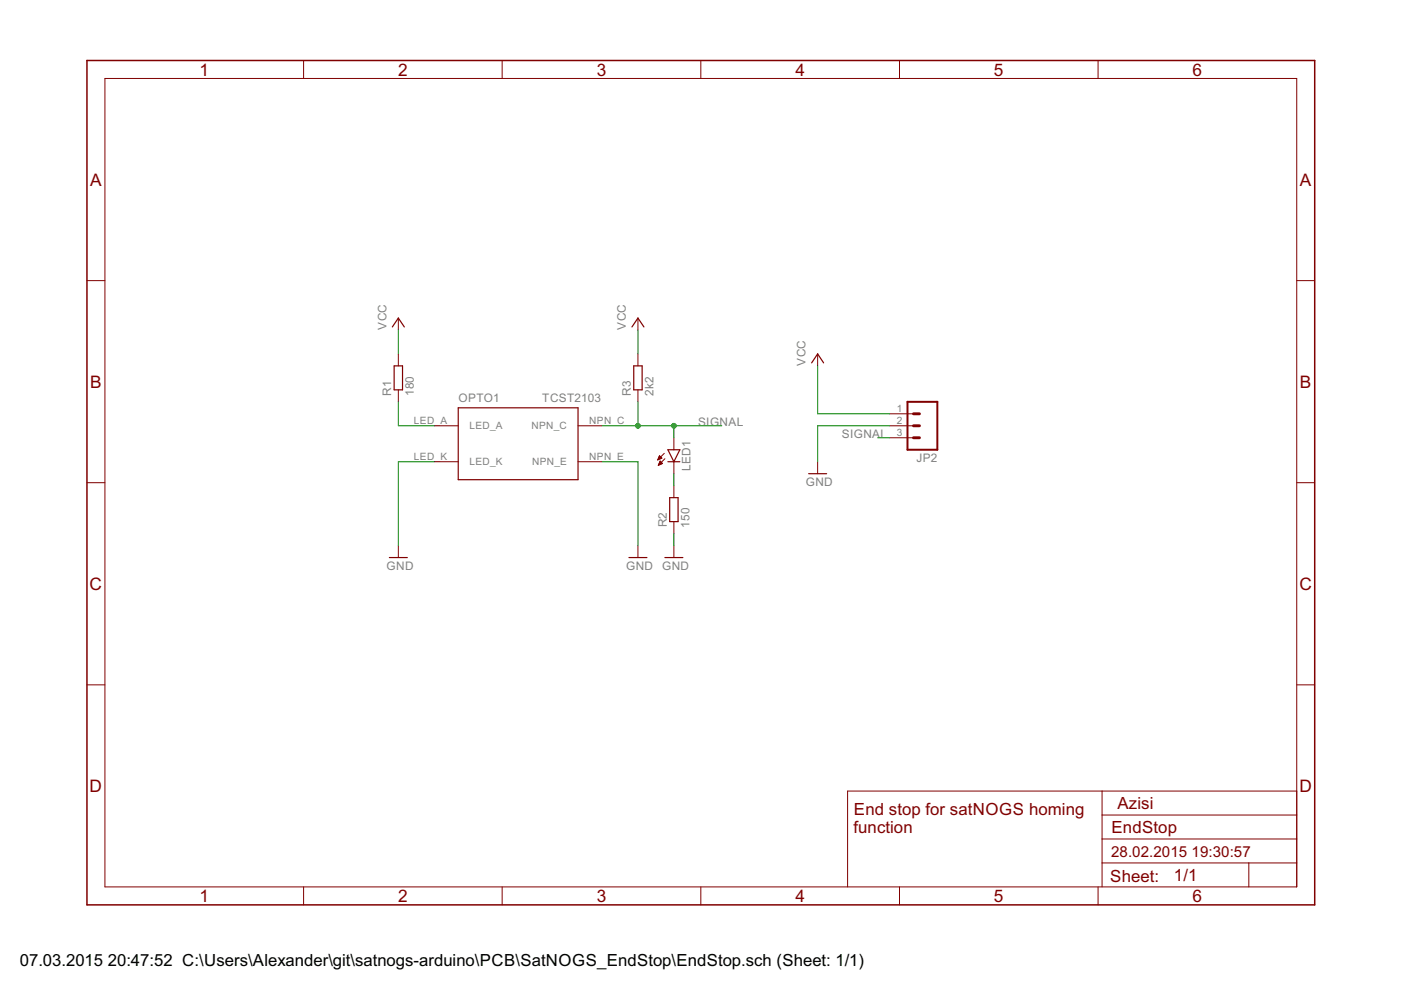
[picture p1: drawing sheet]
<?xml version="1.0" encoding="utf-8"?>
<!DOCTYPE eagle SYSTEM "eagle.dtd">
<!--
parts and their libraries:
SparkFun-LED: Licensing: Creative Commons ShareAlike 4.0 International - https://creativecommons.org/licenses/by-sa/4.0
-->
<eagle version="7.2.0">
<drawing>
<settings>
<setting alwaysvectorfont="no"/>
<setting verticaltext="up"/>
</settings>
<grid distance="0.1" unitdist="inch" unit="inch" style="lines" multiple="1" display="yes" altdistance="0.01" altunitdist="inch" altunit="inch"/>
<schematic xreflabel="%F%N/%S.%C%R" xrefpart="/%S.%C%R">
<libraries>
<library name="satnogs">
<symbols>
<symbol name="OPTO-INTERRUPTOR">
<wire x1="-12.7" y1="6.35" x2="-12.7" y2="-8.89" width="0.254" layer="94"/>
<wire x1="-12.7" y1="-8.89" x2="12.7" y2="-8.89" width="0.254" layer="94"/>
<wire x1="12.7" y1="-8.89" x2="12.7" y2="6.35" width="0.254" layer="94"/>
<wire x1="12.7" y1="6.35" x2="-12.7" y2="6.35" width="0.254" layer="94"/>
<text x="-12.7" y="7.62" size="1.778" layer="95">&gt;NAME</text>
<pin name="LED_A" x="-17.78" y="2.54" length="middle"/>
<pin name="LED_K" x="-17.78" y="-5.08" length="middle"/>
<pin name="NPN_C" x="17.78" y="2.54" length="middle" rot="R180"/>
<pin name="NPN_E" x="17.78" y="-5.08" length="middle" rot="R180"/>
<text x="5.08" y="7.62" size="1.778" layer="96">&gt;VALUE</text>
</symbol>
</symbols>
<devicesets>
<deviceset name="TCST2103" prefix="OPTO">
<gates>
<gate name="G$1" symbol="OPTO-INTERRUPTOR" x="0" y="0"/>
</gates>
<devices>
<device name="" package="TCST2013">
<connects>
<connect gate="G$1" pin="LED_A" pad="LED_A"/>
<connect gate="G$1" pin="LED_K" pad="LED_K"/>
<connect gate="G$1" pin="NPN_C" pad="NPN_C"/>
<connect gate="G$1" pin="NPN_E" pad="NPN_E"/>
</connects>
<technologies>
<technology name=""/>
</technologies>
</device>
</devices>
</deviceset>
</devicesets>
</library>
<library name="rcl">
<symbols>
<symbol name="R-EU">
<wire x1="-2.54" y1="-0.889" x2="2.54" y2="-0.889" width="0.254" layer="94"/>
<wire x1="2.54" y1="0.889" x2="-2.54" y2="0.889" width="0.254" layer="94"/>
<wire x1="2.54" y1="-0.889" x2="2.54" y2="0.889" width="0.254" layer="94"/>
<wire x1="-2.54" y1="-0.889" x2="-2.54" y2="0.889" width="0.254" layer="94"/>
<text x="-3.81" y="1.4986" size="1.778" layer="95">&gt;NAME</text>
<text x="-3.81" y="-3.302" size="1.778" layer="96">&gt;VALUE</text>
<pin name="2" x="5.08" y="0" visible="off" length="short" direction="pas" swaplevel="1" rot="R180"/>
<pin name="1" x="-5.08" y="0" visible="off" length="short" direction="pas" swaplevel="1"/>
</symbol>
</symbols>
<devicesets>
<deviceset name="R-EU_" prefix="R" uservalue="yes">
<gates>
<gate name="G$1" symbol="R-EU" x="0" y="0"/>
</gates>
<devices>
<device name="R0402" package="R0402">
<connects>
<connect gate="G$1" pin="1" pad="1"/>
<connect gate="G$1" pin="2" pad="2"/>
</connects>
<technologies>
<technology name=""/>
</technologies>
</device>
<device name="R0603" package="R0603">
<connects>
<connect gate="G$1" pin="1" pad="1"/>
<connect gate="G$1" pin="2" pad="2"/>
</connects>
<technologies>
<technology name=""/>
</technologies>
</device>
<device name="R0805" package="R0805">
<connects>
<connect gate="G$1" pin="1" pad="1"/>
<connect gate="G$1" pin="2" pad="2"/>
</connects>
<technologies>
<technology name=""/>
</technologies>
</device>
<device name="R0805W" package="R0805W">
<connects>
<connect gate="G$1" pin="1" pad="1"/>
<connect gate="G$1" pin="2" pad="2"/>
</connects>
<technologies>
<technology name=""/>
</technologies>
</device>
<device name="R1206" package="R1206">
<connects>
<connect gate="G$1" pin="1" pad="1"/>
<connect gate="G$1" pin="2" pad="2"/>
</connects>
<technologies>
<technology name=""/>
</technologies>
</device>
<device name="R1206W" package="R1206W">
<connects>
<connect gate="G$1" pin="1" pad="1"/>
<connect gate="G$1" pin="2" pad="2"/>
</connects>
<technologies>
<technology name=""/>
</technologies>
</device>
<device name="R1210" package="R1210">
<connects>
<connect gate="G$1" pin="1" pad="1"/>
<connect gate="G$1" pin="2" pad="2"/>
</connects>
<technologies>
<technology name=""/>
</technologies>
</device>
<device name="R1210W" package="R1210W">
<connects>
<connect gate="G$1" pin="1" pad="1"/>
<connect gate="G$1" pin="2" pad="2"/>
</connects>
<technologies>
<technology name=""/>
</technologies>
</device>
<device name="R2010" package="R2010">
<connects>
<connect gate="G$1" pin="1" pad="1"/>
<connect gate="G$1" pin="2" pad="2"/>
</connects>
<technologies>
<technology name=""/>
</technologies>
</device>
<device name="R2010W" package="R2010W">
<connects>
<connect gate="G$1" pin="1" pad="1"/>
<connect gate="G$1" pin="2" pad="2"/>
</connects>
<technologies>
<technology name=""/>
</technologies>
</device>
<device name="R2012" package="R2012">
<connects>
<connect gate="G$1" pin="1" pad="1"/>
<connect gate="G$1" pin="2" pad="2"/>
</connects>
<technologies>
<technology name=""/>
</technologies>
</device>
<device name="R2012W" package="R2012W">
<connects>
<connect gate="G$1" pin="1" pad="1"/>
<connect gate="G$1" pin="2" pad="2"/>
</connects>
<technologies>
<technology name=""/>
</technologies>
</device>
<device name="R2512" package="R2512">
<connects>
<connect gate="G$1" pin="1" pad="1"/>
<connect gate="G$1" pin="2" pad="2"/>
</connects>
<technologies>
<technology name=""/>
</technologies>
</device>
<device name="R2512W" package="R2512W">
<connects>
<connect gate="G$1" pin="1" pad="1"/>
<connect gate="G$1" pin="2" pad="2"/>
</connects>
<technologies>
<technology name=""/>
</technologies>
</device>
<device name="R3216" package="R3216">
<connects>
<connect gate="G$1" pin="1" pad="1"/>
<connect gate="G$1" pin="2" pad="2"/>
</connects>
<technologies>
<technology name=""/>
</technologies>
</device>
<device name="R3216W" package="R3216W">
<connects>
<connect gate="G$1" pin="1" pad="1"/>
<connect gate="G$1" pin="2" pad="2"/>
</connects>
<technologies>
<technology name=""/>
</technologies>
</device>
<device name="R3225" package="R3225">
<connects>
<connect gate="G$1" pin="1" pad="1"/>
<connect gate="G$1" pin="2" pad="2"/>
</connects>
<technologies>
<technology name=""/>
</technologies>
</device>
<device name="R3225W" package="R3225W">
<connects>
<connect gate="G$1" pin="1" pad="1"/>
<connect gate="G$1" pin="2" pad="2"/>
</connects>
<technologies>
<technology name=""/>
</technologies>
</device>
<device name="R5025" package="R5025">
<connects>
<connect gate="G$1" pin="1" pad="1"/>
<connect gate="G$1" pin="2" pad="2"/>
</connects>
<technologies>
<technology name=""/>
</technologies>
</device>
<device name="R5025W" package="R5025W">
<connects>
<connect gate="G$1" pin="1" pad="1"/>
<connect gate="G$1" pin="2" pad="2"/>
</connects>
<technologies>
<technology name=""/>
</technologies>
</device>
<device name="R6332" package="R6332">
<connects>
<connect gate="G$1" pin="1" pad="1"/>
<connect gate="G$1" pin="2" pad="2"/>
</connects>
<technologies>
<technology name=""/>
</technologies>
</device>
<device name="R6332W" package="R6332W">
<connects>
<connect gate="G$1" pin="1" pad="1"/>
<connect gate="G$1" pin="2" pad="2"/>
</connects>
<technologies>
<technology name=""/>
</technologies>
</device>
<device name="M0805" package="M0805">
<connects>
<connect gate="G$1" pin="1" pad="1"/>
<connect gate="G$1" pin="2" pad="2"/>
</connects>
<technologies>
<technology name=""/>
</technologies>
</device>
<device name="M1206" package="M1206">
<connects>
<connect gate="G$1" pin="1" pad="1"/>
<connect gate="G$1" pin="2" pad="2"/>
</connects>
<technologies>
<technology name=""/>
</technologies>
</device>
<device name="M1406" package="M1406">
<connects>
<connect gate="G$1" pin="1" pad="1"/>
<connect gate="G$1" pin="2" pad="2"/>
</connects>
<technologies>
<technology name=""/>
</technologies>
</device>
<device name="M2012" package="M2012">
<connects>
<connect gate="G$1" pin="1" pad="1"/>
<connect gate="G$1" pin="2" pad="2"/>
</connects>
<technologies>
<technology name=""/>
</technologies>
</device>
<device name="M2309" package="M2309">
<connects>
<connect gate="G$1" pin="1" pad="1"/>
<connect gate="G$1" pin="2" pad="2"/>
</connects>
<technologies>
<technology name=""/>
</technologies>
</device>
<device name="M3216" package="M3216">
<connects>
<connect gate="G$1" pin="1" pad="1"/>
<connect gate="G$1" pin="2" pad="2"/>
</connects>
<technologies>
<technology name=""/>
</technologies>
</device>
<device name="M3516" package="M3516">
<connects>
<connect gate="G$1" pin="1" pad="1"/>
<connect gate="G$1" pin="2" pad="2"/>
</connects>
<technologies>
<technology name=""/>
</technologies>
</device>
<device name="M5923" package="M5923">
<connects>
<connect gate="G$1" pin="1" pad="1"/>
<connect gate="G$1" pin="2" pad="2"/>
</connects>
<technologies>
<technology name=""/>
</technologies>
</device>
<device name="0204/5" package="0204/5">
<connects>
<connect gate="G$1" pin="1" pad="1"/>
<connect gate="G$1" pin="2" pad="2"/>
</connects>
<technologies>
<technology name=""/>
</technologies>
</device>
<device name="0204/7" package="0204/7">
<connects>
<connect gate="G$1" pin="1" pad="1"/>
<connect gate="G$1" pin="2" pad="2"/>
</connects>
<technologies>
<technology name=""/>
</technologies>
</device>
<device name="0204/2V" package="0204V">
<connects>
<connect gate="G$1" pin="1" pad="1"/>
<connect gate="G$1" pin="2" pad="2"/>
</connects>
<technologies>
<technology name=""/>
</technologies>
</device>
<device name="0207/10" package="0207/10">
<connects>
<connect gate="G$1" pin="1" pad="1"/>
<connect gate="G$1" pin="2" pad="2"/>
</connects>
<technologies>
<technology name=""/>
</technologies>
</device>
<device name="0207/12" package="0207/12">
<connects>
<connect gate="G$1" pin="1" pad="1"/>
<connect gate="G$1" pin="2" pad="2"/>
</connects>
<technologies>
<technology name=""/>
</technologies>
</device>
<device name="0207/15" package="0207/15">
<connects>
<connect gate="G$1" pin="1" pad="1"/>
<connect gate="G$1" pin="2" pad="2"/>
</connects>
<technologies>
<technology name=""/>
</technologies>
</device>
<device name="0207/2V" package="0207/2V">
<connects>
<connect gate="G$1" pin="1" pad="1"/>
<connect gate="G$1" pin="2" pad="2"/>
</connects>
<technologies>
<technology name=""/>
</technologies>
</device>
<device name="0207/5V" package="0207/5V">
<connects>
<connect gate="G$1" pin="1" pad="1"/>
<connect gate="G$1" pin="2" pad="2"/>
</connects>
<technologies>
<technology name=""/>
</technologies>
</device>
<device name="0207/7" package="0207/7">
<connects>
<connect gate="G$1" pin="1" pad="1"/>
<connect gate="G$1" pin="2" pad="2"/>
</connects>
<technologies>
<technology name=""/>
</technologies>
</device>
<device name="0309/10" package="0309/10">
<connects>
<connect gate="G$1" pin="1" pad="1"/>
<connect gate="G$1" pin="2" pad="2"/>
</connects>
<technologies>
<technology name=""/>
</technologies>
</device>
<device name="0309/12" package="0309/12">
<connects>
<connect gate="G$1" pin="1" pad="1"/>
<connect gate="G$1" pin="2" pad="2"/>
</connects>
<technologies>
<technology name=""/>
</technologies>
</device>
<device name="0309/V" package="0309V">
<connects>
<connect gate="G$1" pin="1" pad="1"/>
<connect gate="G$1" pin="2" pad="2"/>
</connects>
<technologies>
<technology name=""/>
</technologies>
</device>
<device name="0411/12" package="0411/12">
<connects>
<connect gate="G$1" pin="1" pad="1"/>
<connect gate="G$1" pin="2" pad="2"/>
</connects>
<technologies>
<technology name=""/>
</technologies>
</device>
<device name="0411/15" package="0411/15">
<connects>
<connect gate="G$1" pin="1" pad="1"/>
<connect gate="G$1" pin="2" pad="2"/>
</connects>
<technologies>
<technology name=""/>
</technologies>
</device>
<device name="0411/3V" package="0411V">
<connects>
<connect gate="G$1" pin="1" pad="1"/>
<connect gate="G$1" pin="2" pad="2"/>
</connects>
<technologies>
<technology name=""/>
</technologies>
</device>
<device name="0414/15" package="0414/15">
<connects>
<connect gate="G$1" pin="1" pad="1"/>
<connect gate="G$1" pin="2" pad="2"/>
</connects>
<technologies>
<technology name=""/>
</technologies>
</device>
<device name="0414/5V" package="0414V">
<connects>
<connect gate="G$1" pin="1" pad="1"/>
<connect gate="G$1" pin="2" pad="2"/>
</connects>
<technologies>
<technology name=""/>
</technologies>
</device>
<device name="0617/17" package="0617/17">
<connects>
<connect gate="G$1" pin="1" pad="1"/>
<connect gate="G$1" pin="2" pad="2"/>
</connects>
<technologies>
<technology name=""/>
</technologies>
</device>
<device name="0617/22" package="0617/22">
<connects>
<connect gate="G$1" pin="1" pad="1"/>
<connect gate="G$1" pin="2" pad="2"/>
</connects>
<technologies>
<technology name=""/>
</technologies>
</device>
<device name="0617/5V" package="0617V">
<connects>
<connect gate="G$1" pin="1" pad="1"/>
<connect gate="G$1" pin="2" pad="2"/>
</connects>
<technologies>
<technology name=""/>
</technologies>
</device>
<device name="0922/22" package="0922/22">
<connects>
<connect gate="G$1" pin="1" pad="1"/>
<connect gate="G$1" pin="2" pad="2"/>
</connects>
<technologies>
<technology name=""/>
</technologies>
</device>
<device name="0613/5V" package="P0613V">
<connects>
<connect gate="G$1" pin="1" pad="1"/>
<connect gate="G$1" pin="2" pad="2"/>
</connects>
<technologies>
<technology name=""/>
</technologies>
</device>
<device name="0613/15" package="P0613/15">
<connects>
<connect gate="G$1" pin="1" pad="1"/>
<connect gate="G$1" pin="2" pad="2"/>
</connects>
<technologies>
<technology name=""/>
</technologies>
</device>
<device name="0817/22" package="P0817/22">
<connects>
<connect gate="G$1" pin="1" pad="1"/>
<connect gate="G$1" pin="2" pad="2"/>
</connects>
<technologies>
<technology name=""/>
</technologies>
</device>
<device name="0817/7V" package="P0817V">
<connects>
<connect gate="G$1" pin="1" pad="1"/>
<connect gate="G$1" pin="2" pad="2"/>
</connects>
<technologies>
<technology name=""/>
</technologies>
</device>
<device name="V234/12" package="V234/12">
<connects>
<connect gate="G$1" pin="1" pad="1"/>
<connect gate="G$1" pin="2" pad="2"/>
</connects>
<technologies>
<technology name=""/>
</technologies>
</device>
<device name="V235/17" package="V235/17">
<connects>
<connect gate="G$1" pin="1" pad="1"/>
<connect gate="G$1" pin="2" pad="2"/>
</connects>
<technologies>
<technology name=""/>
</technologies>
</device>
<device name="V526-0" package="V526-0">
<connects>
<connect gate="G$1" pin="1" pad="1"/>
<connect gate="G$1" pin="2" pad="2"/>
</connects>
<technologies>
<technology name=""/>
</technologies>
</device>
<device name="MELF0102R" package="MINI_MELF-0102R">
<connects>
<connect gate="G$1" pin="1" pad="1"/>
<connect gate="G$1" pin="2" pad="2"/>
</connects>
<technologies>
<technology name=""/>
</technologies>
</device>
<device name="MELF0102W" package="MINI_MELF-0102W">
<connects>
<connect gate="G$1" pin="1" pad="1"/>
<connect gate="G$1" pin="2" pad="2"/>
</connects>
<technologies>
<technology name=""/>
</technologies>
</device>
<device name="MELF0204R" package="MINI_MELF-0204R">
<connects>
<connect gate="G$1" pin="1" pad="1"/>
<connect gate="G$1" pin="2" pad="2"/>
</connects>
<technologies>
<technology name=""/>
</technologies>
</device>
<device name="MELF0204W" package="MINI_MELF-0204W">
<connects>
<connect gate="G$1" pin="1" pad="1"/>
<connect gate="G$1" pin="2" pad="2"/>
</connects>
<technologies>
<technology name=""/>
</technologies>
</device>
<device name="MELF0207R" package="MINI_MELF-0207R">
<connects>
<connect gate="G$1" pin="1" pad="1"/>
<connect gate="G$1" pin="2" pad="2"/>
</connects>
<technologies>
<technology name=""/>
</technologies>
</device>
<device name="MELF0207W" package="MINI_MELF-0207W">
<connects>
<connect gate="G$1" pin="1" pad="1"/>
<connect gate="G$1" pin="2" pad="2"/>
</connects>
<technologies>
<technology name=""/>
</technologies>
</device>
<device name="0922V" package="0922V">
<connects>
<connect gate="G$1" pin="1" pad="1"/>
<connect gate="G$1" pin="2" pad="2"/>
</connects>
<technologies>
<technology name=""/>
</technologies>
</device>
<device name="RDH/15" package="RDH/15">
<connects>
<connect gate="G$1" pin="1" pad="1"/>
<connect gate="G$1" pin="2" pad="2"/>
</connects>
<technologies>
<technology name=""/>
</technologies>
</device>
<device name="MELF0102AX" package="MINI_MELF-0102AX">
<connects>
<connect gate="G$1" pin="1" pad="1"/>
<connect gate="G$1" pin="2" pad="2"/>
</connects>
<technologies>
<technology name=""/>
</technologies>
</device>
<device name="R0201" package="R0201">
<connects>
<connect gate="G$1" pin="1" pad="1"/>
<connect gate="G$1" pin="2" pad="2"/>
</connects>
<technologies>
<technology name=""/>
</technologies>
</device>
<device name="VTA52" package="VTA52">
<connects>
<connect gate="G$1" pin="1" pad="1"/>
<connect gate="G$1" pin="2" pad="2"/>
</connects>
<technologies>
<technology name=""/>
</technologies>
</device>
<device name="VTA53" package="VTA53">
<connects>
<connect gate="G$1" pin="1" pad="1"/>
<connect gate="G$1" pin="2" pad="2"/>
</connects>
<technologies>
<technology name=""/>
</technologies>
</device>
<device name="VTA54" package="VTA54">
<connects>
<connect gate="G$1" pin="1" pad="1"/>
<connect gate="G$1" pin="2" pad="2"/>
</connects>
<technologies>
<technology name=""/>
</technologies>
</device>
<device name="VTA55" package="VTA55">
<connects>
<connect gate="G$1" pin="1" pad="1"/>
<connect gate="G$1" pin="2" pad="2"/>
</connects>
<technologies>
<technology name=""/>
</technologies>
</device>
<device name="VTA56" package="VTA56">
<connects>
<connect gate="G$1" pin="1" pad="1"/>
<connect gate="G$1" pin="2" pad="2"/>
</connects>
<technologies>
<technology name=""/>
</technologies>
</device>
<device name="VMTA55" package="VMTA55">
<connects>
<connect gate="G$1" pin="1" pad="1"/>
<connect gate="G$1" pin="2" pad="2"/>
</connects>
<technologies>
<technology name=""/>
</technologies>
</device>
<device name="VMTB60" package="VMTB60">
<connects>
<connect gate="G$1" pin="1" pad="1"/>
<connect gate="G$1" pin="2" pad="2"/>
</connects>
<technologies>
<technology name=""/>
</technologies>
</device>
<device name="R4527" package="R4527">
<connects>
<connect gate="G$1" pin="1" pad="1"/>
<connect gate="G$1" pin="2" pad="2"/>
</connects>
<technologies>
<technology name=""/>
</technologies>
</device>
<device name="WSC0001" package="WSC0001">
<connects>
<connect gate="G$1" pin="1" pad="1"/>
<connect gate="G$1" pin="2" pad="2"/>
</connects>
<technologies>
<technology name=""/>
</technologies>
</device>
<device name="WSC0002" package="WSC0002">
<connects>
<connect gate="G$1" pin="1" pad="1"/>
<connect gate="G$1" pin="2" pad="2"/>
</connects>
<technologies>
<technology name=""/>
</technologies>
</device>
<device name="WSC01/2" package="WSC01/2">
<connects>
<connect gate="G$1" pin="1" pad="1"/>
<connect gate="G$1" pin="2" pad="2"/>
</connects>
<technologies>
<technology name=""/>
</technologies>
</device>
<device name="WSC2515" package="WSC2515">
<connects>
<connect gate="G$1" pin="1" pad="1"/>
<connect gate="G$1" pin="2" pad="2"/>
</connects>
<technologies>
<technology name=""/>
</technologies>
</device>
<device name="WSC4527" package="WSC4527">
<connects>
<connect gate="G$1" pin="1" pad="1"/>
<connect gate="G$1" pin="2" pad="2"/>
</connects>
<technologies>
<technology name=""/>
</technologies>
</device>
<device name="WSC6927" package="WSC6927">
<connects>
<connect gate="G$1" pin="1" pad="1"/>
<connect gate="G$1" pin="2" pad="2"/>
</connects>
<technologies>
<technology name=""/>
</technologies>
</device>
<device name="R1218" package="R1218">
<connects>
<connect gate="G$1" pin="1" pad="1"/>
<connect gate="G$1" pin="2" pad="2"/>
</connects>
<technologies>
<technology name=""/>
</technologies>
</device>
<device name="1812X7R" package="1812X7R">
<connects>
<connect gate="G$1" pin="1" pad="1"/>
<connect gate="G$1" pin="2" pad="2"/>
</connects>
<technologies>
<technology name=""/>
</technologies>
</device>
<device name="PRL1632" package="PRL1632">
<connects>
<connect gate="G$1" pin="1" pad="1"/>
<connect gate="G$1" pin="2" pad="2"/>
</connects>
<technologies>
<technology name=""/>
</technologies>
</device>
<device name="01005" package="R01005">
<connects>
<connect gate="G$1" pin="1" pad="1"/>
<connect gate="G$1" pin="2" pad="2"/>
</connects>
<technologies>
<technology name=""/>
</technologies>
</device>
</devices>
</deviceset>
</devicesets>
</library>
<library name="supply1">
<symbols>
<symbol name="GND">
<wire x1="-1.905" y1="0" x2="1.905" y2="0" width="0.254" layer="94"/>
<text x="-2.54" y="-2.54" size="1.778" layer="96">&gt;VALUE</text>
<pin name="GND" x="0" y="2.54" visible="off" length="short" direction="sup" rot="R270"/>
</symbol>
<symbol name="VCC">
<wire x1="1.27" y1="-1.905" x2="0" y2="0" width="0.254" layer="94"/>
<wire x1="0" y1="0" x2="-1.27" y2="-1.905" width="0.254" layer="94"/>
<text x="-2.54" y="-2.54" size="1.778" layer="96" rot="R90">&gt;VALUE</text>
<pin name="VCC" x="0" y="-2.54" visible="off" length="short" direction="sup" rot="R90"/>
</symbol>
</symbols>
<devicesets>
<deviceset name="GND" prefix="GND">
<gates>
<gate name="1" symbol="GND" x="0" y="0"/>
</gates>
<devices>
<device name="">
<technologies>
<technology name=""/>
</technologies>
</device>
</devices>
</deviceset>
<deviceset name="VCC" prefix="P+">
<gates>
<gate name="VCC" symbol="VCC" x="0" y="0"/>
</gates>
<devices>
<device name="">
<technologies>
<technology name=""/>
</technologies>
</device>
</devices>
</deviceset>
</devicesets>
</library>
<library name="SparkFun-LED">
<symbols>
<symbol name="LED">
<wire x1="1.27" y1="0" x2="0" y2="-2.54" width="0.254" layer="94"/>
<wire x1="0" y1="-2.54" x2="-1.27" y2="0" width="0.254" layer="94"/>
<wire x1="1.27" y1="-2.54" x2="0" y2="-2.54" width="0.254" layer="94"/>
<wire x1="0" y1="-2.54" x2="-1.27" y2="-2.54" width="0.254" layer="94"/>
<wire x1="1.27" y1="0" x2="0" y2="0" width="0.254" layer="94"/>
<wire x1="0" y1="0" x2="-1.27" y2="0" width="0.254" layer="94"/>
<wire x1="-2.032" y1="-0.762" x2="-3.429" y2="-2.159" width="0.1524" layer="94"/>
<wire x1="-1.905" y1="-1.905" x2="-3.302" y2="-3.302" width="0.1524" layer="94"/>
<text x="3.556" y="-4.572" size="1.778" layer="95" rot="R90">&gt;NAME</text>
<text x="5.715" y="-4.572" size="1.778" layer="96" rot="R90">&gt;VALUE</text>
<pin name="C" x="0" y="-5.08" visible="off" length="short" direction="pas" rot="R90"/>
<pin name="A" x="0" y="2.54" visible="off" length="short" direction="pas" rot="R270"/>
<polygon width="0.1524" layer="94">
<vertex x="-3.429" y="-2.159"/>
<vertex x="-3.048" y="-1.27"/>
<vertex x="-2.54" y="-1.778"/>
</polygon>
<polygon width="0.1524" layer="94">
<vertex x="-3.302" y="-3.302"/>
<vertex x="-2.921" y="-2.413"/>
<vertex x="-2.413" y="-2.921"/>
</polygon>
</symbol>
</symbols>
<devicesets>
<deviceset name="LED" prefix="LED" uservalue="yes">
<gates>
<gate name="G$1" symbol="LED" x="0" y="0"/>
</gates>
<devices>
<device name="5MM" package="LED5MM">
<connects>
<connect gate="G$1" pin="A" pad="A"/>
<connect gate="G$1" pin="C" pad="K"/>
</connects>
<technologies>
<technology name=""/>
</technologies>
</device>
<device name="3MM" package="LED3MM">
<connects>
<connect gate="G$1" pin="A" pad="A"/>
<connect gate="G$1" pin="C" pad="K"/>
</connects>
<technologies>
<technology name=""/>
</technologies>
</device>
<device name="1206" package="LED-1206">
<connects>
<connect gate="G$1" pin="A" pad="A"/>
<connect gate="G$1" pin="C" pad="C"/>
</connects>
<technologies>
<technology name=""/>
</technologies>
</device>
<device name="0603" package="LED-0603">
<connects>
<connect gate="G$1" pin="A" pad="A"/>
<connect gate="G$1" pin="C" pad="C"/>
</connects>
<technologies>
<technology name=""/>
</technologies>
</device>
<device name="10MM" package="LED10MM">
<connects>
<connect gate="G$1" pin="A" pad="A"/>
<connect gate="G$1" pin="C" pad="C"/>
</connects>
<technologies>
<technology name=""/>
</technologies>
</device>
<device name="-FKIT-1206" package="FKIT-LED-1206">
<connects>
<connect gate="G$1" pin="A" pad="A"/>
<connect gate="G$1" pin="C" pad="C"/>
</connects>
<technologies>
<technology name=""/>
</technologies>
</device>
<device name="-3MM-NO_SILK" package="LED3MM-NS">
<connects>
<connect gate="G$1" pin="A" pad="A"/>
<connect gate="G$1" pin="C" pad="K"/>
</connects>
<technologies>
<technology name=""/>
</technologies>
</device>
<device name="5MM-KIT" package="LED5MM-KIT">
<connects>
<connect gate="G$1" pin="A" pad="A"/>
<connect gate="G$1" pin="C" pad="K"/>
</connects>
<technologies>
<technology name=""/>
</technologies>
</device>
<device name="1206-BOTTOM" package="LED-1206-BOTTOM">
<connects>
<connect gate="G$1" pin="A" pad="A"/>
<connect gate="G$1" pin="C" pad="C"/>
</connects>
<technologies>
<technology name=""/>
</technologies>
</device>
</devices>
</deviceset>
</devicesets>
</library>
<library name="frames">
<symbols>
<symbol name="A4L-LOC">
<wire x1="256.54" y1="3.81" x2="256.54" y2="8.89" width="0.1016" layer="94"/>
<wire x1="256.54" y1="8.89" x2="256.54" y2="13.97" width="0.1016" layer="94"/>
<wire x1="256.54" y1="13.97" x2="256.54" y2="19.05" width="0.1016" layer="94"/>
<wire x1="256.54" y1="19.05" x2="256.54" y2="24.13" width="0.1016" layer="94"/>
<wire x1="161.29" y1="3.81" x2="161.29" y2="24.13" width="0.1016" layer="94"/>
<wire x1="161.29" y1="24.13" x2="215.265" y2="24.13" width="0.1016" layer="94"/>
<wire x1="215.265" y1="24.13" x2="256.54" y2="24.13" width="0.1016" layer="94"/>
<wire x1="246.38" y1="3.81" x2="246.38" y2="8.89" width="0.1016" layer="94"/>
<wire x1="246.38" y1="8.89" x2="256.54" y2="8.89" width="0.1016" layer="94"/>
<wire x1="246.38" y1="8.89" x2="215.265" y2="8.89" width="0.1016" layer="94"/>
<wire x1="215.265" y1="8.89" x2="215.265" y2="3.81" width="0.1016" layer="94"/>
<wire x1="215.265" y1="8.89" x2="215.265" y2="13.97" width="0.1016" layer="94"/>
<wire x1="215.265" y1="13.97" x2="256.54" y2="13.97" width="0.1016" layer="94"/>
<wire x1="215.265" y1="13.97" x2="215.265" y2="19.05" width="0.1016" layer="94"/>
<wire x1="215.265" y1="19.05" x2="256.54" y2="19.05" width="0.1016" layer="94"/>
<wire x1="215.265" y1="19.05" x2="215.265" y2="24.13" width="0.1016" layer="94"/>
<text x="217.17" y="15.24" size="2.54" layer="94">&gt;DRAWING_NAME</text>
<text x="217.17" y="10.16" size="2.286" layer="94">&gt;LAST_DATE_TIME</text>
<text x="230.505" y="5.08" size="2.54" layer="94">&gt;SHEET</text>
<text x="216.916" y="4.953" size="2.54" layer="94">Sheet:</text>
<frame x1="0" y1="0" x2="260.35" y2="179.07" columns="6" rows="4" layer="94"/>
</symbol>
</symbols>
<devicesets>
<deviceset name="A4L-LOC" prefix="FRAME" uservalue="yes">
<gates>
<gate name="G$1" symbol="A4L-LOC" x="0" y="0"/>
</gates>
<devices>
<device name="">
<technologies>
<technology name=""/>
</technologies>
</device>
</devices>
</deviceset>
</devicesets>
</library>
<library name="SparkFun-Connectors">
<symbols>
<symbol name="M03">
<wire x1="3.81" y1="-5.08" x2="-2.54" y2="-5.08" width="0.4064" layer="94"/>
<wire x1="1.27" y1="2.54" x2="2.54" y2="2.54" width="0.6096" layer="94"/>
<wire x1="1.27" y1="0" x2="2.54" y2="0" width="0.6096" layer="94"/>
<wire x1="1.27" y1="-2.54" x2="2.54" y2="-2.54" width="0.6096" layer="94"/>
<wire x1="-2.54" y1="5.08" x2="-2.54" y2="-5.08" width="0.4064" layer="94"/>
<wire x1="3.81" y1="-5.08" x2="3.81" y2="5.08" width="0.4064" layer="94"/>
<wire x1="-2.54" y1="5.08" x2="3.81" y2="5.08" width="0.4064" layer="94"/>
<text x="-2.54" y="-7.62" size="1.778" layer="96">&gt;VALUE</text>
<text x="-2.54" y="5.842" size="1.778" layer="95">&gt;NAME</text>
<pin name="1" x="7.62" y="-2.54" visible="pad" length="middle" direction="pas" swaplevel="1" rot="R180"/>
<pin name="2" x="7.62" y="0" visible="pad" length="middle" direction="pas" swaplevel="1" rot="R180"/>
<pin name="3" x="7.62" y="2.54" visible="pad" length="middle" direction="pas" swaplevel="1" rot="R180"/>
</symbol>
</symbols>
<devicesets>
<deviceset name="M03" prefix="JP" uservalue="yes">
<gates>
<gate name="G$1" symbol="M03" x="-2.54" y="0"/>
</gates>
<devices>
<device name="PTH" package="1X03">
<connects>
<connect gate="G$1" pin="1" pad="1"/>
<connect gate="G$1" pin="2" pad="2"/>
<connect gate="G$1" pin="3" pad="3"/>
</connects>
<technologies>
<technology name=""/>
</technologies>
</device>
<device name="POLAR" package="MOLEX-1X3">
<connects>
<connect gate="G$1" pin="1" pad="1"/>
<connect gate="G$1" pin="2" pad="2"/>
<connect gate="G$1" pin="3" pad="3"/>
</connects>
<technologies>
<technology name=""/>
</technologies>
</device>
<device name="SCREW" package="SCREWTERMINAL-3.5MM-3">
<connects>
<connect gate="G$1" pin="1" pad="1"/>
<connect gate="G$1" pin="2" pad="2"/>
<connect gate="G$1" pin="3" pad="3"/>
</connects>
<technologies>
<technology name=""/>
</technologies>
</device>
<device name="LOCK" package="1X03_LOCK">
<connects>
<connect gate="G$1" pin="1" pad="1"/>
<connect gate="G$1" pin="2" pad="2"/>
<connect gate="G$1" pin="3" pad="3"/>
</connects>
<technologies>
<technology name=""/>
</technologies>
</device>
<device name="LOCK_LONGPADS" package="1X03_LOCK_LONGPADS">
<connects>
<connect gate="G$1" pin="1" pad="1"/>
<connect gate="G$1" pin="2" pad="2"/>
<connect gate="G$1" pin="3" pad="3"/>
</connects>
<technologies>
<technology name=""/>
</technologies>
</device>
<device name="POLAR_LOCK" package="MOLEX-1X3_LOCK">
<connects>
<connect gate="G$1" pin="1" pad="1"/>
<connect gate="G$1" pin="2" pad="2"/>
<connect gate="G$1" pin="3" pad="3"/>
</connects>
<technologies>
<technology name=""/>
</technologies>
</device>
<device name="SCREW_LOCK" package="SCREWTERMINAL-3.5MM-3_LOCK.007S">
<connects>
<connect gate="G$1" pin="1" pad="1"/>
<connect gate="G$1" pin="2" pad="2"/>
<connect gate="G$1" pin="3" pad="3"/>
</connects>
<technologies>
<technology name=""/>
</technologies>
</device>
<device name="1X03_NO_SILK" package="1X03_NO_SILK">
<connects>
<connect gate="G$1" pin="1" pad="1"/>
<connect gate="G$1" pin="2" pad="2"/>
<connect gate="G$1" pin="3" pad="3"/>
</connects>
<technologies>
<technology name=""/>
</technologies>
</device>
<device name="LONGPADS" package="1X03_LONGPADS">
<connects>
<connect gate="G$1" pin="1" pad="1"/>
<connect gate="G$1" pin="2" pad="2"/>
<connect gate="G$1" pin="3" pad="3"/>
</connects>
<technologies>
<technology name=""/>
</technologies>
</device>
<device name="JST-PTH" package="JST-3-PTH">
<connects>
<connect gate="G$1" pin="1" pad="1"/>
<connect gate="G$1" pin="2" pad="2"/>
<connect gate="G$1" pin="3" pad="3"/>
</connects>
<technologies>
<technology name="">
<attribute name="SKU" value="PRT-09915" constant="no"/>
</technology>
</technologies>
</device>
<device name="POGO_PIN_HOLES_ONLY" package="1X03_PP_HOLES_ONLY">
<connects>
<connect gate="G$1" pin="1" pad="1"/>
<connect gate="G$1" pin="2" pad="2"/>
<connect gate="G$1" pin="3" pad="3"/>
</connects>
<technologies>
<technology name=""/>
</technologies>
</device>
<device name="-SCREW-5MM" package="SCREWTERMINAL-5MM-3">
<connects>
<connect gate="G$1" pin="1" pad="1"/>
<connect gate="G$1" pin="2" pad="2"/>
<connect gate="G$1" pin="3" pad="3"/>
</connects>
<technologies>
<technology name="">
<attribute name="STOREFRONT_ID" value="PRT-08433" constant="no"/>
</technology>
</technologies>
</device>
<device name="LOCK_NO_SILK" package="1X03_LOCK_NO_SILK">
<connects>
<connect gate="G$1" pin="1" pad="1"/>
<connect gate="G$1" pin="2" pad="2"/>
<connect gate="G$1" pin="3" pad="3"/>
</connects>
<technologies>
<technology name=""/>
</technologies>
</device>
<device name="JST-SMD" package="JST-3-SMD">
<connects>
<connect gate="G$1" pin="1" pad="1"/>
<connect gate="G$1" pin="2" pad="2"/>
<connect gate="G$1" pin="3" pad="3"/>
</connects>
<technologies>
<technology name=""/>
</technologies>
</device>
<device name="SMD" package="1X03-1MM-RA">
<connects>
<connect gate="G$1" pin="1" pad="1"/>
<connect gate="G$1" pin="2" pad="2"/>
<connect gate="G$1" pin="3" pad="3"/>
</connects>
<technologies>
<technology name=""/>
</technologies>
</device>
<device name="SMD_RA_FEMALE" package="1X03_SMD_RA_FEMALE">
<connects>
<connect gate="G$1" pin="1" pad="1"/>
<connect gate="G$1" pin="2" pad="2"/>
<connect gate="G$1" pin="3" pad="3"/>
</connects>
<technologies>
<technology name="">
<attribute name="PROD_ID" value="CONN-10926"/>
<attribute name="VALUE" value="1x3 RA Female .1&quot;"/>
</technology>
</technologies>
</device>
<device name="SMD_RA_MALE" package="1X03_SMD_RA_MALE">
<connects>
<connect gate="G$1" pin="1" pad="1"/>
<connect gate="G$1" pin="2" pad="2"/>
<connect gate="G$1" pin="3" pad="3"/>
</connects>
<technologies>
<technology name="">
<attribute name="PROD_ID" value="CONN-10925"/>
</technology>
</technologies>
</device>
<device name="SMD_RA_MALE_POST" package="1X03_SMD_RA_MALE_POST">
<connects>
<connect gate="G$1" pin="1" pad="1"/>
<connect gate="G$1" pin="2" pad="2"/>
<connect gate="G$1" pin="3" pad="3"/>
</connects>
<technologies>
<technology name=""/>
</technologies>
</device>
<device name="JST-PTH-VERT" package="JST-3-PTH-VERT">
<connects>
<connect gate="G$1" pin="1" pad="1"/>
<connect gate="G$1" pin="2" pad="2"/>
<connect gate="G$1" pin="3" pad="3"/>
</connects>
<technologies>
<technology name=""/>
</technologies>
</device>
<device name="1X03_SMD_RA_MALE_POST_SMALLER" package="1X03_SMD_RA_MALE_POST_SMALLER">
<connects>
<connect gate="G$1" pin="1" pad="1"/>
<connect gate="G$1" pin="2" pad="2"/>
<connect gate="G$1" pin="3" pad="3"/>
</connects>
<technologies>
<technology name=""/>
</technologies>
</device>
<device name="1X03_SMD_RA_MALE_POST_SMALLEST" package="1X03_SMD_RA_MALE_POST_SMALLEST">
<connects>
<connect gate="G$1" pin="1" pad="1"/>
<connect gate="G$1" pin="2" pad="2"/>
<connect gate="G$1" pin="3" pad="3"/>
</connects>
<technologies>
<technology name=""/>
</technologies>
</device>
</devices>
</deviceset>
</devicesets>
</library>
</libraries>
<attributes>
</attributes>
<variantdefs>
</variantdefs>
<classes>
<class number="0" name="default" width="0" drill="0">
</class>
</classes>
<parts>
<part name="OPTO1" library="satnogs" deviceset="TCST2103" device=""/>
<part name="R1" library="rcl" deviceset="R-EU_" device="M0805" value="180"/>
<part name="R2" library="rcl" deviceset="R-EU_" device="M0805" value="150"/>
<part name="R3" library="rcl" deviceset="R-EU_" device="M0805" value="2k2"/>
<part name="GND1" library="supply1" deviceset="GND" device=""/>
<part name="GND2" library="supply1" deviceset="GND" device=""/>
<part name="GND3" library="supply1" deviceset="GND" device=""/>
<part name="P+1" library="supply1" deviceset="VCC" device=""/>
<part name="P+2" library="supply1" deviceset="VCC" device=""/>
<part name="LED1" library="SparkFun-LED" deviceset="LED" device="3MM"/>
<part name="FRAME1" library="frames" deviceset="A4L-LOC" device=""/>
<part name="GND4" library="supply1" deviceset="GND" device=""/>
<part name="P+3" library="supply1" deviceset="VCC" device=""/>
<part name="JP2" library="SparkFun-Connectors" deviceset="M03" device="PTH"/>
</parts>
<sheets>
<sheet>
<plain>
<text x="218.44" y="20.32" size="2.54" layer="94">Azisi</text>
<text x="162.56" y="15.24" size="2.54" layer="94">End stop for satNOGS homing
function</text>
</plain>
<instances>
<instance part="OPTO1" gate="G$1" x="91.44" y="99.06"/>
<instance part="R1" gate="G$1" x="66.04" y="111.76" rot="R90"/>
<instance part="R2" gate="G$1" x="124.46" y="83.82" rot="R90"/>
<instance part="R3" gate="G$1" x="116.84" y="111.76" rot="R90"/>
<instance part="GND1" gate="1" x="124.46" y="73.66"/>
<instance part="GND2" gate="1" x="116.84" y="73.66"/>
<instance part="GND3" gate="1" x="66.04" y="73.66"/>
<instance part="P+1" gate="VCC" x="66.04" y="124.46"/>
<instance part="P+2" gate="VCC" x="116.84" y="124.46"/>
<instance part="LED1" gate="G$1" x="124.46" y="96.52"/>
<instance part="FRAME1" gate="G$1" x="0" y="0"/>
<instance part="GND4" gate="1" x="154.94" y="91.44"/>
<instance part="P+3" gate="VCC" x="154.94" y="116.84"/>
<instance part="JP2" gate="G$1" x="177.8" y="101.6" rot="R180"/>
</instances>
<busses>
</busses>
<nets>
<net name="N$2" class="0">
<segment>
<pinref part="R1" gate="G$1" pin="1"/>
<wire x1="66.04" y1="106.68" x2="66.04" y2="101.6" width="0.1524" layer="91"/>
<pinref part="OPTO1" gate="G$1" pin="LED_A"/>
<wire x1="66.04" y1="101.6" x2="73.66" y2="101.6" width="0.1524" layer="91"/>
</segment>
</net>
<net name="SIGNAL" class="0">
<segment>
<pinref part="OPTO1" gate="G$1" pin="NPN_C"/>
<pinref part="R3" gate="G$1" pin="1"/>
<wire x1="109.22" y1="101.6" x2="116.84" y2="101.6" width="0.1524" layer="91"/>
<wire x1="116.84" y1="101.6" x2="116.84" y2="106.68" width="0.1524" layer="91"/>
<wire x1="116.84" y1="101.6" x2="124.46" y2="101.6" width="0.1524" layer="91"/>
<wire x1="124.46" y1="101.6" x2="124.46" y2="99.06" width="0.1524" layer="91"/>
<wire x1="124.46" y1="101.6" x2="134.62" y2="101.6" width="0.1524" layer="91"/>
<junction x="124.46" y="101.6"/>
<junction x="116.84" y="101.6"/>
<label x="129.54" y="101.6" size="1.778" layer="95"/>
<pinref part="LED1" gate="G$1" pin="A"/>
</segment>
<segment>
<wire x1="170.18" y1="99.06" x2="167.64" y2="99.06" width="0.1524" layer="91"/>
<label x="160.02" y="99.06" size="1.778" layer="95"/>
<pinref part="JP2" gate="G$1" pin="3"/>
</segment>
</net>
<net name="N$7" class="0">
<segment>
<pinref part="R2" gate="G$1" pin="2"/>
<wire x1="124.46" y1="91.44" x2="124.46" y2="88.9" width="0.1524" layer="91"/>
<pinref part="LED1" gate="G$1" pin="C"/>
</segment>
</net>
<net name="GND" class="0">
<segment>
<pinref part="OPTO1" gate="G$1" pin="LED_K"/>
<wire x1="73.66" y1="93.98" x2="66.04" y2="93.98" width="0.1524" layer="91"/>
<wire x1="66.04" y1="93.98" x2="66.04" y2="76.2" width="0.1524" layer="91"/>
<pinref part="GND3" gate="1" pin="GND"/>
</segment>
<segment>
<pinref part="OPTO1" gate="G$1" pin="NPN_E"/>
<wire x1="109.22" y1="93.98" x2="116.84" y2="93.98" width="0.1524" layer="91"/>
<wire x1="116.84" y1="93.98" x2="116.84" y2="76.2" width="0.1524" layer="91"/>
<pinref part="GND2" gate="1" pin="GND"/>
</segment>
<segment>
<pinref part="R2" gate="G$1" pin="1"/>
<pinref part="GND1" gate="1" pin="GND"/>
<wire x1="124.46" y1="78.74" x2="124.46" y2="76.2" width="0.1524" layer="91"/>
</segment>
<segment>
<pinref part="GND4" gate="1" pin="GND"/>
<wire x1="170.18" y1="101.6" x2="154.94" y2="101.6" width="0.1524" layer="91"/>
<wire x1="154.94" y1="101.6" x2="154.94" y2="93.98" width="0.1524" layer="91"/>
<pinref part="JP2" gate="G$1" pin="2"/>
</segment>
</net>
<net name="VCC" class="0">
<segment>
<pinref part="R1" gate="G$1" pin="2"/>
<wire x1="66.04" y1="116.84" x2="66.04" y2="121.92" width="0.1524" layer="91"/>
<pinref part="P+1" gate="VCC" pin="VCC"/>
</segment>
<segment>
<pinref part="R3" gate="G$1" pin="2"/>
<wire x1="116.84" y1="116.84" x2="116.84" y2="121.92" width="0.1524" layer="91"/>
<pinref part="P+2" gate="VCC" pin="VCC"/>
</segment>
<segment>
<pinref part="P+3" gate="VCC" pin="VCC"/>
<wire x1="170.18" y1="104.14" x2="154.94" y2="104.14" width="0.1524" layer="91"/>
<wire x1="154.94" y1="104.14" x2="154.94" y2="114.3" width="0.1524" layer="91"/>
<pinref part="JP2" gate="G$1" pin="1"/>
</segment>
</net>
</nets>
</sheet>
</sheets>
</schematic>
</drawing>
<compatibility>
<note version="6.3" minversion="6.2.2" severity="warning">
Since Version 6.2.2 text objects can contain more than one line,
which will not be processed correctly with this version.
</note>
</compatibility>
</eagle>
